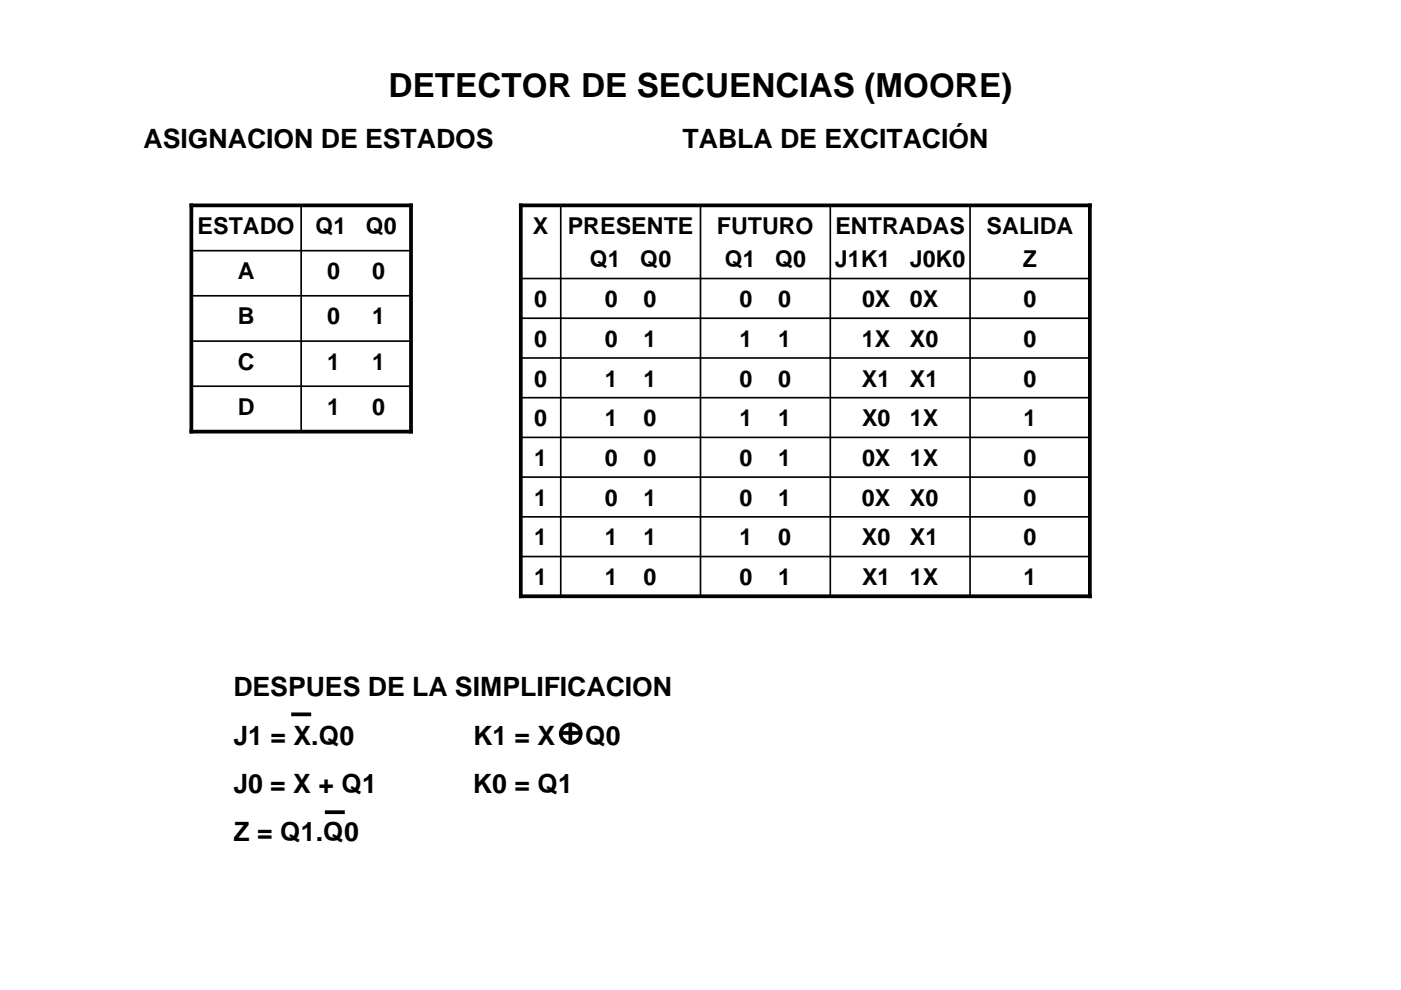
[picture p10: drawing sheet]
<svg xmlns="http://www.w3.org/2000/svg" width="297mm" height="210mm" viewBox="0 0 297 210" stroke-linecap="round" stroke-linejoin="round" font-family="sans-serif">
<path d="M40.6 43.6h46.5v47.9h-46.5zM110.4 43.6h120.7v82.9h-120.7z" fill="none" stroke="#000" stroke-width=".79"/>
<g fill="none" stroke="#000" stroke-width=".35">
<path d="M40.6 53.2h46.5M63.9 43.6v47.9M110.4 59.1h120.7M118.9 43.6v82.9M148.5 43.6v82.9M176 43.6v82.9M205.7 43.6v82.9M40.6 62.7h46.5M40.6 72.3h46.5M110.4 67.5h120.7M110.4 75.9h120.7M40.6 81.9h46.5"/>
<path d="M110.4 84.3h120.7M110.4 92.8h120.7M110.4 101.2h120.7M110.4 109.6h120.7M110.4 118h120.7"/>
</g>
<path d="M119.5 154.2a2.03 2.03 0 0 1 3.4 .5 2.03 2.03 0 0 1-1.9 2.9 1.97 1.97 0 0 1-1.9-1.2 1.97 1.97 0 0 1 .4-2.2z" fill-rule="evenodd" fill="#fff"/>
<path d="M119.5 154.2a2.03 2.03 0 0 1 3.4 .5 2.03 2.03 0 0 1-1.9 2.9 1.97 1.97 0 0 1-1.9-1.2 1.97 1.97 0 0 1 .4-2.2z" fill="none" stroke="#000" stroke-width=".79"/>
<path d="M61.7 151.5h4.3M118.9 155.5h4M120.9 153.6v3.9M68.9 172.3h4.2" fill="none" stroke="#000" stroke-width=".79" stroke-linecap="butt"/>
<text font-size="7" x="82.4" y="20.7">DETECTOR DE SECUENCIAS (MOORE)</text>
<g font-size="5.7">
<text x="30.4" y="31.3">ASIGNACION DE ESTADOS</text>
<text x="144.7" y="31.3">TABLA DE EXCITACIÓN</text>
<text x="49.5" y="147.7">DESPUES DE LA SIMPLIFICACION</text>
<text x="49.5" y="157.9">J1 = X.Q0</text>
<text x="100.3" y="157.9">K1 = X</text>
<text x="124.1" y="157.9">Q0</text>
<text x="49.5" y="168.1">J0 = X + Q1</text>
<text x="100.3" y="168.1">K0 = Q1</text>
<text x="49.5" y="178.3">Z = Q1.Q0</text>
</g>
<g font-size="4.9">
<text x="41.9" y="49.6">ESTADO</text>
<text x="66.9" y="49.6">Q1</text>
<text x="77.5" y="49.6">Q0</text>
<text x="113" y="49.6">X</text>
<text x="120.4" y="49.6">PRESENTE</text>
<text x="152" y="49.6">FUTURO</text>
<text x="177.1" y="49.6">ENTRADAS</text>
<text x="209.2" y="49.6">SALIDA</text>
<text x="50.4" y="59.2">A</text>
<text x="69.3" y="59.2">0</text>
<text x="78.9" y="59.2">0</text>
<text x="125.1" y="56.7">Q1</text>
<text x="135.8" y="56.7">Q0</text>
<text x="153.6" y="56.7">Q1</text>
<text x="164.3" y="56.7">Q0</text>
<text x="177" y="56.7">J1K1</text>
<text x="192.9" y="56.7">J0K0</text>
<text x="216.9" y="56.7">Z</text>
<text x="113.3" y="65.1">0</text>
<text x="128.2" y="65.1">0</text>
<text x="136.4" y="65.1">0</text>
<text x="156.8" y="65.1">0</text>
<text x="165" y="65.1">0</text>
<text x="182.8" y="65.1">0X</text>
<text x="192.9" y="65.1">0X</text>
<text x="217" y="65.1">0</text>
<text x="50.4" y="68.8">B</text>
<text x="69.3" y="68.8">0</text>
<text x="78.9" y="68.8">1</text>
<text x="113.3" y="73.6">0</text>
<text x="128.2" y="73.6">0</text>
<text x="136.4" y="73.6">1</text>
<text x="156.8" y="73.6">1</text>
<text x="165" y="73.6">1</text>
<text x="182.7" y="73.6">1X</text>
<text x="192.9" y="73.6">X0</text>
<text x="217" y="73.6">0</text>
<text x="50.4" y="78.4">C</text>
<text x="69.3" y="78.4">1</text>
<text x="78.9" y="78.4">1</text>
<text x="113.3" y="82">0</text>
<text x="128.2" y="82">1</text>
<text x="136.4" y="82">1</text>
<text x="156.8" y="82">0</text>
<text x="165" y="82">0</text>
<text x="182.7" y="82">X1</text>
<text x="192.9" y="82">X1</text>
<text x="217" y="82">0</text>
<text x="50.4" y="88">D</text>
<text x="69.3" y="88">1</text>
<text x="78.9" y="88">0</text>
<text x="113.3" y="90.4">0</text>
<text x="128.2" y="90.4">1</text>
<text x="136.4" y="90.4">0</text>
<text x="156.8" y="90.4">1</text>
<text x="165" y="90.4">1</text>
<text x="182.8" y="90.4">X0</text>
<text x="192.9" y="90.4">1X</text>
<text x="217" y="90.4">1</text>
<text x="113.3" y="98.8">1</text>
<text x="128.2" y="98.8">0</text>
<text x="136.4" y="98.8">0</text>
<text x="156.8" y="98.8">0</text>
<text x="165" y="98.8">1</text>
<text x="182.8" y="98.8">0X</text>
<text x="192.9" y="98.8">1X</text>
<text x="217" y="98.8">0</text>
<text x="113.3" y="107.3">1</text>
<text x="128.2" y="107.3">0</text>
<text x="136.4" y="107.3">1</text>
<text x="156.8" y="107.3">0</text>
<text x="165" y="107.3">1</text>
<text x="182.7" y="107.3">0X</text>
<text x="192.9" y="107.3">X0</text>
<text x="217" y="107.3">0</text>
<text x="113.3" y="115.7">1</text>
<text x="128.2" y="115.7">1</text>
<text x="136.4" y="115.7">1</text>
<text x="156.8" y="115.7">1</text>
<text x="165" y="115.7">0</text>
<text x="182.7" y="115.7">X0</text>
<text x="192.9" y="115.7">X1</text>
<text x="217" y="115.7">0</text>
<text x="113.3" y="124.1">1</text>
<text x="128.2" y="124.1">1</text>
<text x="136.4" y="124.1">0</text>
<text x="156.8" y="124.1">0</text>
<text x="165" y="124.1">1</text>
<text x="182.8" y="124.1">X1</text>
<text x="192.9" y="124.1">1X</text>
<text x="217" y="124.1">1</text>
</g>
</svg>
